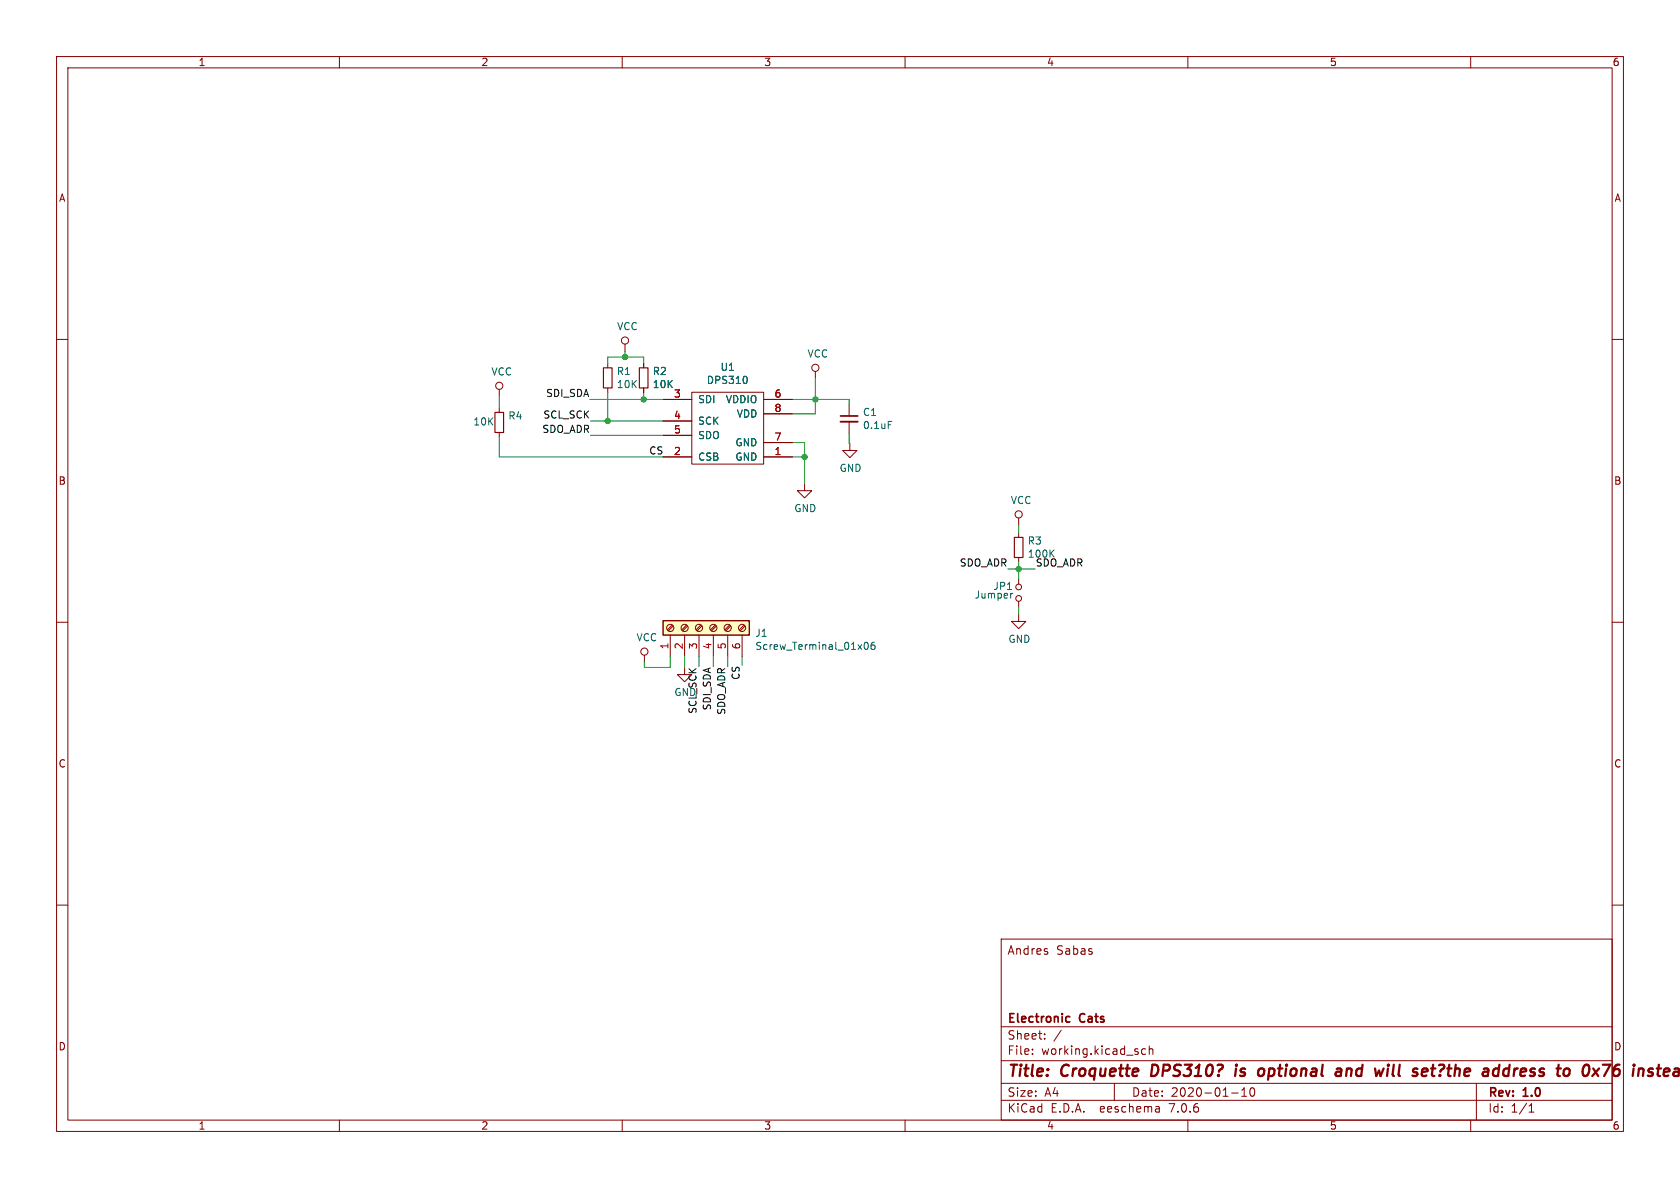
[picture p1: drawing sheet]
<svg xmlns="http://www.w3.org/2000/svg" width="297mm" height="210mm" viewBox="0 0 297 210" stroke-linecap="round" stroke-linejoin="round" font-family="sans-serif">
<g fill="none" stroke="#840000" stroke-width=".18">
<path d="M10 10h277v190h-277zM12 12h273v186h-273zM60 10v2M110 10v2M160 10v2M210 10v2M260 10v2M10 60h2M285 60h2M88.3 68.8v1.3M88.3 72.1v.8M88.3 76.5v.7"/>
<path d="M107.4 64.3v.7M107.4 68.6v.7M110.5 60.8v1.3M113.8 64.3v.7M113.8 68.6v.7M117.2 70.6h5.1M117.2 74.4h5.1M117.2 77h5.1M122.3 69.3h12.7v12.7h-12.7zM135 70.6h5.1M135 78.2h5.1M135 73.2h5.1"/>
<path d="M144.1 65.7v1.2M150.1 71.5v2M150.1 74.5v2.1M150.2 78.4v1.2h1.3l-1.3 1.3-1.2-1.3h1.2M117.2 80.8h5.1M135 80.8h5.1M142.2 85.5v1.2h1.3l-1.3 1.3-1.2-1.3h1.2M180.1 91.6v1.2M180.1 94.2v.8M180.1 98.6v.7M10 110h2M113.9 115.8v1.3"/>
<path d="M118.5 112.3v3.8M118.8 110.5l-.8 .9M119 110.7l-.8 .8M121 118v1.3h1.3l-1.3 1.2-1.2-1.2h1.2M121 112.3v3.8M121.4 110.5l-.9 .9M121.5 110.7l-.8 .8M123.6 112.3v3.8M123.9 110.5l-.8 .9M124.1 110.7l-.9 .8M126.1 112.3v3.8M126.4 110.5l-.8 .9"/>
<path d="M126.6 110.7l-.8 .8M128.7 112.3v3.8M129 110.5l-.9 .9M129.2 110.7l-.9 .8M131.2 112.3v3.8M131.5 110.5l-.8 .9M131.7 110.7l-.8 .8M180.1 108.6v1.3h1.3l-1.3 1.2-1.3-1.2h1.3M180.1 102.2v1.1M180.1 106.3v1M285 110h2M10 160h2"/>
<path d="M285 160h2M177 166h108v32h-108zM60 198v2M110 198v2M160 198v2M177 194.5h108M177 191.5h108M177 187.5h108M177 181.5h108M182.5 186.3v.1M182.5 185.5v.1M184.7 183.6v.1"/>
<path d="M184.7 182.8v.1M187.6 182.1l-1.3 2M197 191.5v3M202.5 185.5l-.4-.1-.3 .3v.4l.2 .2h.5M203.2 185.5l.2-.1 .3 .1 .1 .9M203.2 184.9v1.5M204.9 195.7l.1 .9M205 196.5l-.2 .1M205 196h-.2M210 198v2M217.7 193.2h1.2M219.5 193.8h.9"/>
<path d="M219.5 192.7l.5-.4v1.5M221.2 192.4l.1-.1a.81 .81 0 0 1 .6 .6 .81 .81 0 0 1-.3 .8l-.1 .1a.81 .81 0 0 1-.6-.6 .81 .81 0 0 1 .3-.8zM260 198v2M261 191.5v6.5M270.3 196.6h.9M270.3 195.5l.4-.4v1.5"/>
<circle cx="88.3" cy="68.2" r=".63"/>
<circle cx="110.5" cy="60.2" r=".63"/>
<circle cx="144.1" cy="65" r=".63"/>
<circle cx="180.1" cy="90.9" r=".63"/>
<circle cx="113.9" cy="115.2" r=".63"/>
<circle cx="118.5" cy="111" r=".63"/>
<circle cx="121" cy="111" r=".63"/>
<circle cx="123.6" cy="111" r=".63"/>
<circle cx="126.1" cy="111" r=".63"/>
<circle cx="128.7" cy="111" r=".63"/>
<circle cx="131.2" cy="111" r=".63"/>
<circle cx="180.1" cy="105.8" r=".51"/>
<circle cx="180.1" cy="103.8" r=".51"/>
</g>
<g fill="none" stroke="#840000" stroke-width=".4">
<path d="M203.7 188.2l-.2 2h.5M215.5 188.2l.6 .1a.52 .52 0 0 1-.4 .8M218.5 188.9l-.2 1.3M218.6 188.2v.2M218.6 188.2l-.1 .1 .1 .1M218.6 188.2l.1 .1-.1 .1M219.2 190.1l.2 .1M223.4 189l.1 .3-.2 .7M236.9 188.9l.2 .3-.1 1M237 190.1l-.2 .1M237.1 189.4h-.2M238.1 188.9l-.1 1.3"/>
<path d="M238.7 188.9l-.6 .2M246.4 188.2l-.2 1.7 .2 .3M253 188.9h.8M253.4 188.2l-.3 1.7 .1 .2 .4 .1M254.4 188.3l.2-.1 .7 .1a.66 .66 0 0 1-.5 .9l-.2 .2M254.6 190v.1l-.1 .1M254.6 190l-.1 .1v.1M254.6 190l-.1 .2M255.8 188.9h.8M256.2 188.2l-.2 1.7 .1 .2 .3 .1M257.3 189.1a.49 .49 0 0 1 .8 .1l-.1 1M257.4 188.2l-.3 2"/>
<path d="M258.9 189.5l1-.1-.1-.4-.5-.1-.3 .3-.1 .9 .2 .1 .6-.1M262.3 189l.2-.1 .6 .1-.1 1.2M263.1 189.4h-.7a.4 .4 0 0 0-.3 .4 .4 .4 0 0 0 .2 .4l.7-.1M265 189a.66 .66 0 0 0-1 .3l-.1 .5 .2 .3 .2 .1 .5-.1M265.1 188.2l-.3 2M266.8 189a.66 .66 0 0 0-1 .3l-.1 .5 .2 .3 .2 .1 .5-.1M266.9 188.2l-.3 2M280.1 188.4a.46 .46 0 0 1 .5-.2 .46 .46 0 0 1 .3 .4 1.15 1.15 0 0 1-.7 1.6l-.2-.1a1.53 1.53 0 0 1 .1-1.7zM285.4 189.1l.2-.1 .6 .1 .2 .3-.1 .4a.66 .66 0 0 1-1 .3M286.3 188.2a.81 .81 0 0 0-.9 .5M294.3 189l.6-.1 .2 .1v.4l-1 .1M294.9 190.1l-.6 .1"/>
<path d="M296 189.5l-.2 .4 .3 .3"/>
</g>
<path d="M148.6 73.5h3M188.7 179.7l.4 .1M189.1 180.6l-.4 .1" fill="none" stroke="#840000" stroke-width=".3"/>
<path d="M87.5 72.9h1.5v3.6h-1.5zM106.7 65h1.5v3.6h-1.5zM113 65h1.6v3.6h-1.6zM179.3 95h1.5v3.6h-1.5z" fill="none" stroke="#840000" stroke-width=".2"/>
<path d="M132 66.6l.1 .4-.1 .7M157 74.5h.6M185.8 97.8l.6 .7M186.4 97.2l-.8 .8M152.9 113.7l.2-.2a.68 .68 0 0 1 .4 .7 .68 .68 0 0 1-.4 .6l-.2-.1-.1-.4zM154.6 113.5l-.4 .1a.85 .85 0 0 0 0 1.2l.4-.1 .1-.4-.2-.3-.4 .1-.1 .2M179 104.9h-.2" fill="none" stroke="#006464" stroke-width=".18"/>
<path d="M148.6 74.5h3" fill="none" stroke="#840000" stroke-width=".33"/>
<path d="M117.2 109.7h15.3v2.6h-15.3z" fill="#ffffc2" stroke="#ffffc2" stroke-width=".18"/>
<path d="M117.2 109.7h15.3v2.6h-15.3z" fill="none" stroke="#840000" stroke-width=".25"/>
<g fill="none" stroke="#009600" stroke-width=".18">
<path d="M88.3 77.2v3.6h28.9M88.3 70.1v2M104.3 70.6h12.9M104.4 74.4h12.8M104.4 77h12.8M107.4 64.3v-1.2h6.4v1.2M107.4 69.3v5.1M110.5 62.1v1M113.8 69.3v1.3M140.1 70.6h10v.9M140.1 78.2h2.1v7.3M144.1 66.9v6.3h-4"/>
<path d="M150.1 76.6v1.8h.1M140.1 80.8h2.1M180.1 92.8v1.4M180.1 99.3v2.9M118.5 116.1v1.9h-4.6v-.9M121 116.1v1.9M123.6 116.1v1.8M126.1 116.1v1.8M128.7 116.1v1.8M131.2 116.1v1.5M178.2 100.6h4.8M180.1 107.3v1.3"/>
</g>
<g fill="#009600" stroke="#009600" stroke-width=".18">
<circle cx="180.1" cy="100.6" r=".46"/>
<circle cx="142.2" cy="80.8" r=".46"/>
<circle cx="144.1" cy="70.6" r=".46"/>
<circle cx="113.8" cy="70.6" r=".46"/>
<circle cx="107.4" cy="74.4" r=".46"/>
<circle cx="110.5" cy="63.1" r=".46"/>
</g>
<g font-size="2.8" fill="#840000">
<text x="178" y="190.9">Title:</text>
<text x="187.7" y="190.9">Croquette</text>
<text x="204.4" y="190.9">DPS310</text>
<text x="220" y="190.9">is</text>
<text x="224.9" y="190.9">optional</text>
<text x="239.4" y="190.9">and</text>
<text x="247.2" y="190.9">will</text>
<text x="267.8" y="190.9">address</text>
<text x="281.8" y="190.9">to</text>
<text x="287.1" y="190.9">0x76</text>
<text x="296.7" y="190.9">in</text>
</g>
<g font-size="2.1" fill="#840000">
<text x="178" y="169">Andres</text>
<text x="186.7" y="169">Sabas</text>
<text x="178" y="184">Sheet:</text>
<text x="178" y="181.2">Electronic</text>
<text x="191" y="181.2">Cats</text>
<text x="178" y="186.7">File:</text>
<text x="184.1" y="186.7">working.kicad_sch</text>
<text x="178" y="196.9">KiCad</text>
<text x="178" y="194.1">Size:</text>
<text x="184.7" y="194.1">A4</text>
<text x="185.7" y="196.9">E.D.A.</text>
<text x="194.6" y="196.9">eeschema</text>
<text x="200" y="194.1">Date:</text>
<text x="207" y="196.9">7.0.6</text>
<text x="207" y="194.1">2020-01-10</text>
<text x="263" y="194.3">Rev:</text>
<text x="263" y="196.9">Id:</text>
<text x="267.1" y="196.9">1/1</text>
<text x="269.4" y="194.3">1.0</text>
</g>
<g font-size="1.8" fill="#840000">
<text x="35" y="11.9">1</text>
<text x="85" y="11.9">2</text>
<text x="135" y="11.9">3</text>
<text x="185" y="11.9">4</text>
<text x="235" y="11.9">5</text>
<text x="285" y="11.9">6</text>
<text x="10.3" y="35.9">A</text>
<text x="285.3" y="35.9">A</text>
<text x="10.3" y="85.9">B</text>
<text x="285.3" y="85.9">B</text>
<text x="10.3" y="135.9">C</text>
<text x="285.3" y="135.9">C</text>
<text x="10.3" y="185.9">D</text>
<text x="285.3" y="185.9">D</text>
<text x="35" y="199.9">1</text>
<text x="85" y="199.9">2</text>
<text x="135" y="199.9">3</text>
<text x="185" y="199.9">4</text>
<text x="235" y="199.9">5</text>
<text x="285" y="199.9">6</text>
</g>
<g font-size="1.8" fill="#006464">
<text x="109" y="58.6">VCC</text>
<text x="127.3" y="65.8">U1</text>
<text x="142.7" y="63.4">VCC</text>
<text x="86.8" y="66.6">VCC</text>
<text x="108.9" y="66.5">R1</text>
<text x="109" y="68.8">10K</text>
<text x="115.3" y="66.5">R2</text>
<text x="115.3" y="68.8">10K</text>
<text x="123.3" y="71.5">SDI</text>
<text x="124.9" y="68.1">DPS310</text>
<text x="128.2" y="71.5">VDDIO</text>
<text x="83.6" y="75.4">10K</text>
<text x="89.8" y="74.4">R4</text>
<text x="123.3" y="75.3">SCK</text>
<text x="123.3" y="77.8">SDO</text>
<text x="130.2" y="74">VDD</text>
<text x="152.5" y="73.7">C1</text>
<text x="152.5" y="76">0.1uF</text>
<text x="123.3" y="81.6">CSB</text>
<text x="129.9" y="81.6">GND</text>
<text x="129.9" y="79.1">GND</text>
<text x="148.3" y="83.6">GND</text>
<text x="178.6" y="89.3">VCC</text>
<text x="140.3" y="90.7">GND</text>
<text x="181.6" y="96.5">R3</text>
<text x="172.2" y="106">Jumper</text>
<text x="175.5" y="104.5">JP1</text>
<text x="112.4" y="113.6">VCC</text>
<text x="133.4" y="112.8">J1</text>
<text x="178.2" y="113.8">GND</text>
<text x="133.4" y="115.1">Screw_Terminal_01x06</text>
</g>
<g font-size="1.8" fill="#0f0f0f">
<text x="96.4" y="70.3">SDI_SDA</text>
<text x="95.8" y="76.6">SDO_ADR</text>
<text x="96" y="74.1">SCL_SCK</text>
<text x="114.7" y="80.4">CS</text>
<text x="169.6" y="100.2">SDO_ADR</text>
<text x="181.6" y="98.8">100K</text>
<text x="183" y="100.2">SDO_ADR</text>
<text x="119.1" y="123.2">GND</text>
<text x="125.8" y="125.7" transform="rotate(-90 125.8 125.7)">SDI_SDA</text>
<text x="130.8" y="120.3" transform="rotate(-90 130.8 120.3)">CS</text>
<text x="123.2" y="126.3" transform="rotate(-90 123.2 126.3)">SCL_SCK</text>
<text x="128.3" y="126.5" transform="rotate(-90 128.3 126.5)">SDO_ADR</text>
</g>
<g font-size="1.8" fill="#a90000">
<text x="119.1" y="70.4">3</text>
<text x="136.8" y="70.4">6</text>
<text x="119.1" y="74.2">4</text>
<text x="119.1" y="76.7">5</text>
<text x="136.8" y="78">7</text>
<text x="136.8" y="72.9">8</text>
<text x="119.1" y="80.5">2</text>
<text x="136.8" y="80.5">1</text>
<text x="118.2" y="114.9" transform="rotate(-90 118.2 114.9)">1</text>
<text x="120.8" y="114.9" transform="rotate(-90 120.8 114.9)">2</text>
<text x="123.3" y="114.9" transform="rotate(-90 123.3 114.9)">3</text>
<text x="125.9" y="114.9" transform="rotate(-90 125.9 114.9)">4</text>
<text x="128.4" y="114.9" transform="rotate(-90 128.4 114.9)">5</text>
<text x="130.9" y="114.9" transform="rotate(-90 130.9 114.9)">6</text>
</g>
</svg>
